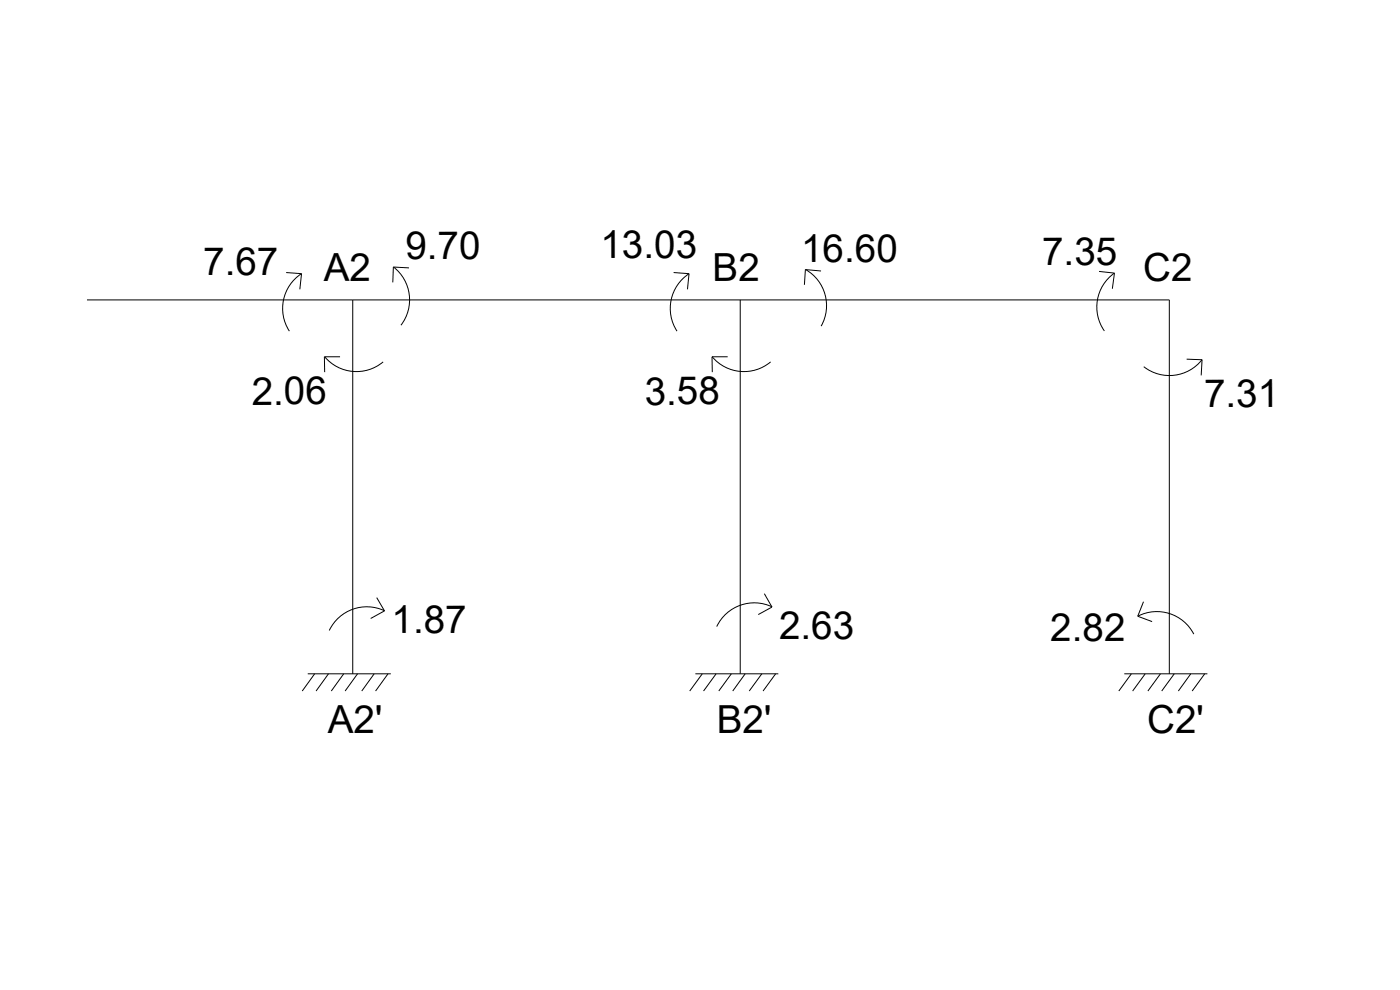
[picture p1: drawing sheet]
<svg xmlns="http://www.w3.org/2000/svg" width="420mm" height="297mm" viewBox="0 0 420 297" stroke-linecap="round" stroke-linejoin="round" font-family="sans-serif">
<!-- layer: 0 -->
<g fill="none" stroke="#000" stroke-width=".3">
<path d="M26.1 90h324.8v112.2M85.9 81.8l4.6 .3M90.5 82.1a12.5 12.5 0 0 0-3.7 17.3M90.5 82.1l-.5 4.7M105.9 90v112.2M118.1 80.1a12.5 12.5 0 0 1 2.2 17.5M122.8 80.4l-4.7-.3-.2 4.6M202.2 81.8l4.6 .3M206.8 82.1l-.5 4.7M206.8 82.1a12.5 12.5 0 0 0-3.6 17.3M222.2 90v112.2M241.7 80.9l-.3 4.6"/>
<path d="M241.7 80.9l4.7 .4M241.7 80.9a12.5 12.5 0 0 1 4.7 16.9M329.8 81.4l4.7 .5M334.5 81.9l-.7 4.7M334.5 81.9a12.5 12.5 0 0 0-3.1 17.4M97.4 107a12.5 12.5 0 0 0 17.6 1.6M102.1 107h-4.7v4.7M213.7 107h4.7M213.7 107l.1 4.7M213.7 107a12.5 12.5 0 0 0 17.6 1.6M356.1 107.8l4.7 .1-.3 4.7M360.8 107.9a12.5 12.5 0 0 1-17.5 2.1"/>
<path d="M113.1 179.3l2.3 4M229.4 178.1l2.3 4-4.1 2.3M115.4 183.3l-4.2 2.3M115.4 183.3a12.5 12.5 0 0 0-16.6 5.9M231.7 182.1a12.5 12.5 0 0 0-16.6 5.9M341.4 184.9l4.4 1.6M341.5 184.9a12.5 12.5 0 0 1 16.8 5.4M343.2 180.5l-1.8 4.4M92.4 202.2h24.9M94.4 202.2l-3.7 5.1M98.6 202.2l-3.7 5.1M103.2 202.2l-3.8 5.1"/>
<path d="M107.3 202.2l-3.7 5.1M112.3 202.2l-3.7 5.1M116.4 202.2l-3.7 5.1M208.7 202.2h24.9M210.8 202.2l-3.8 5.1M214.9 202.2l-3.8 5.1M219.5 202.2l-3.8 5.1M223.6 202.2l-3.7 5.1M228.6 202.2l-3.7 5.1M232.8 202.2l-3.8 5.1M337.4 202.2h25M339.5 202.2l-3.7 5.1"/>
<path d="M343.7 202.2l-3.8 5.1M348.3 202.2l-3.8 5.1M352.4 202.2l-3.8 5.1M357.4 202.2l-3.8 5.1M361.6 202.2l-3.8 5.1"/>
</g>
<g font-size="11.6">
<text x="121.7" y="77.8">9.70</text>
<text x="180.2" y="77.4">13.03</text>
<text x="61" y="82.5">7.67</text>
<text x="240.4" y="78.6">16.60</text>
<text x="312.7" y="79.4">7.35</text>
<text x="97.1" y="84.4">A2</text>
<text x="213.9" y="84.4">B2</text>
<text x="343.1" y="84.4">C2</text>
<text x="75.6" y="121.4">2.06</text>
<text x="193.5" y="121.4">3.58</text>
<text x="361.3" y="122.2">7.31</text>
<text x="117.5" y="189.9">1.87</text>
<text x="233.8" y="191.6">2.63</text>
<text x="315.2" y="192.4">2.82</text>
<text x="98.4" y="219.8">A2'</text>
<text x="215.1" y="219.8">B2'</text>
<text x="344.3" y="219.8">C2'</text>
</g>
</svg>
